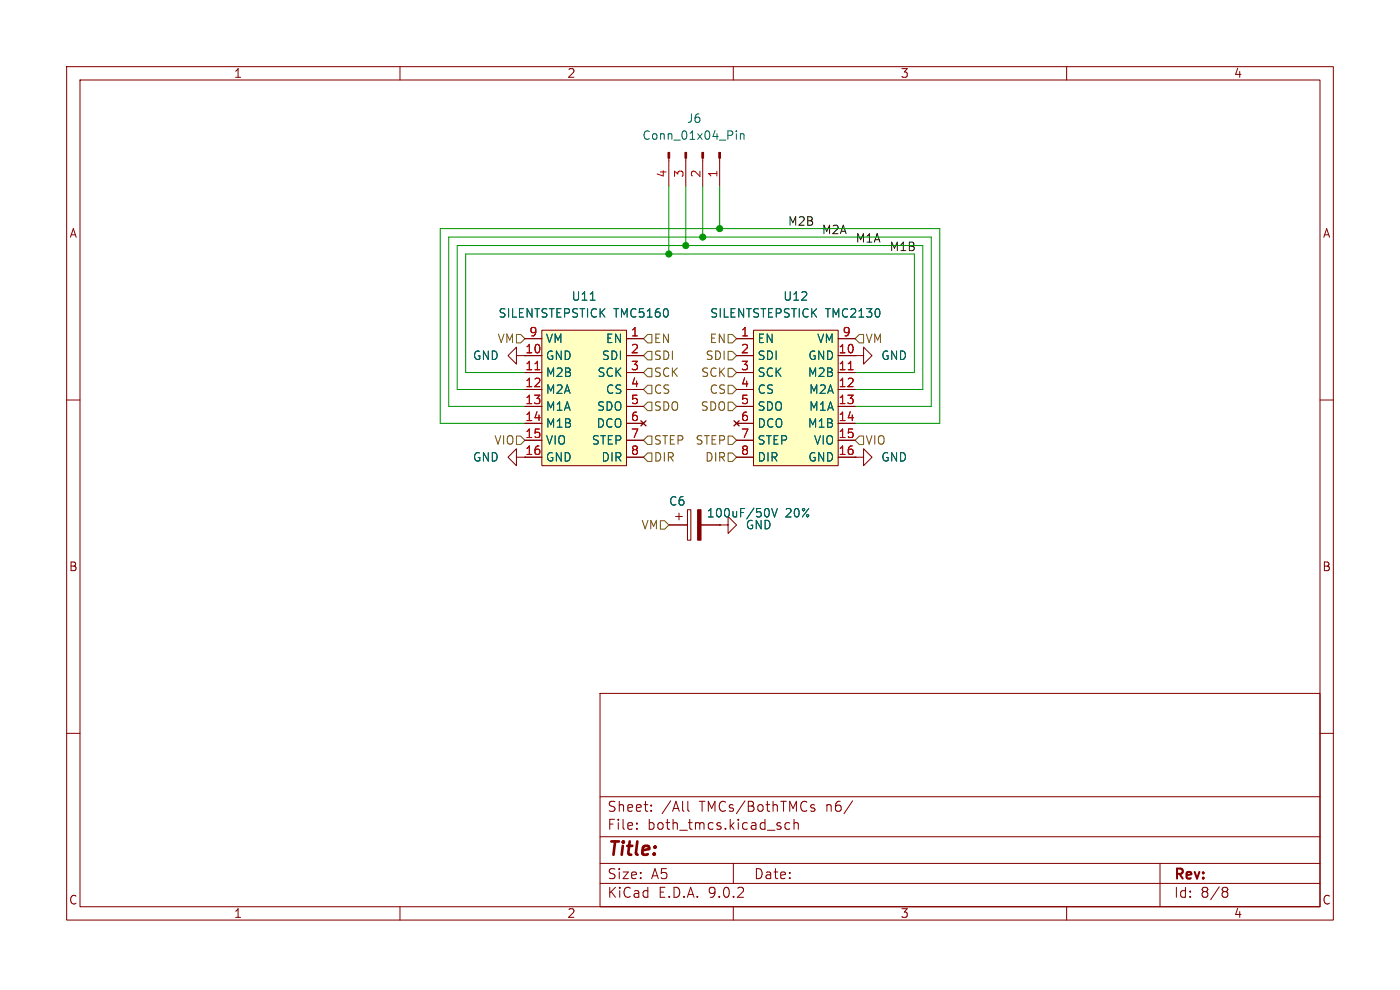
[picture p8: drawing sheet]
<svg xmlns="http://www.w3.org/2000/svg" width="297mm" height="210mm" viewBox="0 0 297 210" stroke-linecap="round" stroke-linejoin="round" font-family="sans-serif">
<g fill="none" stroke="#840000" stroke-width=".22">
<path d="M14.1 14.1h268.8v181.1h-268.8zM17 17h263v175.3h-263zM84.9 14.1v2.9M155.6 14.1v2.9M226.3 14.1v2.9M109.6 75.4v-1.8l-1.8 1.8 1.8 1.8v-1.8h1.8M14.1 84.9h2.9M280 84.9h2.9M14.1 155.6h2.9M127.3 147.1h152.7v45.2h-152.7zM280 155.6h2.9M127.3 177.5h152.7"/>
<path d="M127.3 169h152.7M135.1 175.7v.2M135.1 174.6v.2M138.1 171.9v.2M138.1 170.8v.2M145.9 170v1.8l.3 .3M167.5 174.6l-.6-.1-.4 .4v.6l.2 .3h.8M168.4 174.7a.53 .53 0 0 1 1 .1v1.1M168.4 173.8v2.1M172 171.1l.1 .2 .7 .2 .1 .2-.3 .4-.6-.1M172.8 170.8l-.5-.1-.3 .3M180.9 169.9l-1.8 2.7"/>
<path d="M84.9 192.3v2.9M127.3 187.4h152.7M127.3 183.2h152.7M155.6 192.3v2.9M155.6 183.2v4.2M226.3 192.3v2.9M246.1 183.2v9.1M259.7 188.2l.6 .1 .2 .3-.1 .3-.3 .2M259.7 189.1h.4M260.1 189.1l.3 .2 .1 .6-.2 .3-.6 .1"/>
</g>
<path d="M115 70h17.9v28.8h-17.9z" fill="#ffffc2"/>
<g fill="none" stroke="#840000" stroke-width=".22">
<path d="M141.9 33.6v5.9M145.5 33.6v5.9M149.1 33.6v5.9M152.7 33.6v5.9M111.4 71.8h3.6M111.4 75.4h3.6M111.4 79h3.6M115 70h17.9v28.8h-17.9zM132.9 71.8h3.6M132.9 75.4h3.6M132.9 79h3.6M109.6 97v-1.8l-1.8 1.8 1.8 1.8v-1.8h5.4"/>
<path d="M111.4 82.6h3.6M111.4 86.2h3.6M111.4 89.8h3.6M111.4 93.4h3.6M132.9 82.6h3.6M132.9 86.2h3.6M132.9 89.8h3.6M132.9 93.4h3.6M132.9 97h3.6M136 89.3l1 1M137 89.3l-1 1M181.4 97h1.8v1.8l1.8-1.8-1.8-1.8v1.8"/>
<path d="M181.4 97h.1M152.7 111.4h1.8v-1.8l1.8 1.8-1.8 1.8v-1.8M152.7 111.4h.1"/>
</g>
<path d="M113.5 78.4h1" fill="none" stroke="#a90000" stroke-width=".22"/>
<path d="M156.2 27.8v.1M156.2 28.4v1.2M157.1 28.4v1.2M157.1 28.5l.2-.1h.5v1.2M125.2 63.7h1" fill="none" stroke="#006464" stroke-width=".22"/>
<g fill="#840000" stroke="#840000" stroke-width=".22">
<path d="M152.5 32.3h.3v1.3h-.3z"/>
<path d="M148.9 32.3h.4v1.3h-.4z"/>
<path d="M145.3 32.3h.4v1.3h-.4z"/>
<path d="M141.7 32.3h.4v1.3h-.4z"/>
</g>
<path d="M159.9 70h17.9v28.8h-17.9z" fill="#ffffc2"/>
<g fill="none" stroke="#840000" stroke-width=".22">
<path d="M111.4 71.8h3.6M111.4 75.4h3.6M111.4 79h3.6M132.9 71.8h3.6M132.9 75.4h3.6M132.9 79h3.6M156.3 71.8h3.6M156.3 75.4h3.6M156.3 79h3.6M159.9 70h17.9v28.8h-17.9zM177.8 71.8h3.6M177.8 75.4h3.6"/>
<path d="M177.8 79h3.6M181.4 75.4h1.8v1.8l1.8-1.8-1.8-1.8v1.8M181.4 75.4h.1M111.4 82.6h3.6M111.4 86.2h3.6M111.4 89.8h3.6M111.4 93.4h3.6M111.4 97h3.6M132.9 82.6h3.6M132.9 86.2h3.6M132.9 89.8h3.6M132.9 93.4h3.6"/>
<path d="M132.9 97h3.6M136 89.3l1 1M137 89.3l-1 1M155.7 89.3l1.1 1M156.3 82.6h3.6M156.3 86.2h3.6M156.3 89.8h3.6M156.3 93.4h3.6M156.3 97h3.6M156.8 89.3l-1.1 1M177.8 82.6h3.6M177.8 86.2h3.6"/>
<path d="M177.8 89.8h3.6M177.8 93.4h3.6M177.8 97h3.6M181.4 97h.1M141.9 111.4h3.9M143.3 109.6h1.5M144 108.8v1.5M145.8 108.1h.8v6.5h-.8zM148.7 111.4h4M152.7 111.4h.1"/>
</g>
<path d="M113.5 78.4h1M180 78.4h1" fill="none" stroke="#a90000" stroke-width=".22"/>
<path d="M148 108.1h.7v6.5h-.7z" fill="#840000" stroke="#840000" stroke-width=".22"/>
<path d="M125.2 63.7h1M162.8 107.9a1.12 1.12 0 0 1 0 1.8M163.7 107.9l.6 1.8 .6-1.8" fill="none" stroke="#006464" stroke-width=".22"/>
<g fill="none" stroke="#725600" stroke-width=".22">
<path d="M109.6 70.9h.9l.9 .9-.9 .9h-.9zM137.4 74.5h.9v1.8h-.9l-.9-.9zM137.4 78.1h.9v1.8h-.9l-.9-.9zM137.4 70.9h.9v1.8h-.9l-.9-.9zM154.5 78.1h.9l.9 .9-.9 .9h-.9zM154.5 74.5h.9l.9 .9-.9 .9h-.9zM154.5 70.9h.9l.9 .9-.9 .9h-.9zM182.3 70.9h.9v1.8h-.9l-.9-.9zM109.6 92.5h.9l.9 .9-.9 .9h-.9zM137.4 81.7h.9v1.8h-.9l-.9-.9zM137.4 92.5h.9v1.8h-.9l-.9-.9zM137.4 85.3h.9v1.8h-.9l-.9-.9z"/>
<path d="M137.4 96.1h.9v1.8h-.9l-.9-.9zM154.5 81.7h.9l.9 .9-.9 .9h-.9zM154.5 85.3h.9l.9 .9-.9 .9h-.9zM154.5 92.5h.9l.9 .9-.9 .9h-.9zM154.5 96.1h.9l.9 .9-.9 .9h-.9zM182.3 92.5h.9v1.8h-.9l-.9-.9zM140.1 110.5h.9l.9 .9-.9 .9h-.9z"/>
</g>
<path d="M141.9 39.5v14.4M145.5 39.5v12.6M149.1 39.5v10.8M152.7 39.5v9M111.4 79h-12.6v-25.1h95.2v25.1h-12.6M111.4 89.8h-18v-41.3h106v41.3h-18M111.4 82.6h-14.4v-30.5h98.8v30.5h-14.4M111.4 86.2h-16.2v-35.9h102.4v35.9h-16.2" fill="none" stroke="#009600" stroke-width=".22"/>
<g fill="#009600" stroke="#009600" stroke-width=".22">
<circle cx="141.9" cy="53.9" r=".65"/>
<circle cx="145.5" cy="52.1" r=".65"/>
<circle cx="149.1" cy="50.3" r=".65"/>
<circle cx="152.7" cy="48.5" r=".65"/>
</g>
<text font-size="3.9" fill="#840000" x="128.7" y="182.3">Title:</text>
<g font-size="3" fill="#840000">
<text x="128.7" y="172.5">Sheet:</text>
<text x="140.3" y="172.5">/All</text>
<text x="148.4" y="172.5">TMCs/BothTMCs</text>
<text x="175.4" y="172.5">n6/</text>
<text x="128.7" y="176.3">File:</text>
<text x="137.3" y="176.3">both_tmcs.kicad_sch</text>
<text x="128.7" y="190.8">KiCad</text>
<text x="128.7" y="186.8">Size:</text>
<text x="138.1" y="186.8">A5</text>
<text x="139.6" y="190.8">E.D.A.</text>
<text x="150.4" y="190.8">9.0.2</text>
<text x="159.8" y="186.8">Date:</text>
<text x="248.9" y="187.1">Rev:</text>
<text x="248.9" y="190.8">Id:</text>
<text x="254.7" y="190.8">8/8</text>
</g>
<g font-size="2.6" fill="#840000">
<text x="49.5" y="16.8">1</text>
<text x="120.2" y="16.8">2</text>
<text x="190.9" y="16.8">3</text>
<text x="261.6" y="16.8">4</text>
<text x="14.6" y="50.7">A</text>
<text x="280.5" y="50.7">A</text>
<text x="14.5" y="121.5">B</text>
<text x="280.4" y="121.5">B</text>
<text x="14.5" y="192.2">C</text>
<text x="49.5" y="195">1</text>
<text x="120.2" y="195">2</text>
<text x="190.9" y="195">3</text>
<text x="261.6" y="195">4</text>
<text x="280.4" y="192.2">C</text>
</g>
<g font-size="2.5" fill="#006464">
<text x="136.1" y="30">Conn_01x04_Pin</text>
<text x="145.6" y="26.4">J6</text>
<text x="121.1" y="64.1">U11</text>
<text x="166" y="64.1">U12</text>
<text x="105.6" y="67.7">SILENTSTEPSTICK</text>
<text x="130.2" y="67.7">TMC5160</text>
<text x="150.5" y="67.7">SILENTSTEPSTICK</text>
<text x="175.1" y="67.7">TMC2130</text>
<text x="100.2" y="76.7">GND</text>
<text x="115.7" y="73.1">VM</text>
<text x="115.7" y="76.7">GND</text>
<text x="127.5" y="76.7">SDI</text>
<text x="128.4" y="73.1">EN</text>
<text x="160.6" y="73.1">EN</text>
<text x="160.6" y="76.7">SDI</text>
<text x="171.3" y="76.7">GND</text>
<text x="173.2" y="73.1">VM</text>
<text x="186.8" y="76.7">GND</text>
<text x="115.7" y="80.2">M2B</text>
<text x="115.7" y="83.8">M2A</text>
<text x="126.6" y="80.2">SCK</text>
<text x="128.4" y="83.8">CS</text>
<text x="160.6" y="80.2">SCK</text>
<text x="160.6" y="83.8">CS</text>
<text x="171.2" y="80.2">M2B</text>
<text x="171.5" y="83.8">M2A</text>
<text x="115.7" y="87.4">M1A</text>
<text x="126.5" y="87.4">SDO</text>
<text x="160.6" y="87.4">SDO</text>
<text x="171.5" y="87.4">M1A</text>
<text x="115.7" y="91">M1B</text>
<text x="115.7" y="94.6">VIO</text>
<text x="125.4" y="94.6">STEP</text>
<text x="126.4" y="91">DCO</text>
<text x="160.6" y="91">DCO</text>
<text x="160.6" y="94.6">STEP</text>
<text x="171.2" y="91">M1B</text>
<text x="172.5" y="94.6">VIO</text>
<text x="100.2" y="98.2">GND</text>
<text x="115.7" y="98.2">GND</text>
<text x="127.5" y="98.2">DIR</text>
<text x="160.6" y="98.2">DIR</text>
<text x="171.3" y="98.2">GND</text>
<text x="186.8" y="98.2">GND</text>
<text x="141.8" y="107.6">C6</text>
<text x="149.8" y="110.1">100uF/50V</text>
<text x="158.1" y="112.6">GND</text>
<text x="166.6" y="110.1">20%</text>
</g>
<g font-size="2.5" fill="#a90000">
<text x="141.5" y="37.8" transform="rotate(-90 141.5 37.8)">4</text>
<text x="145.1" y="37.8" transform="rotate(-90 145.1 37.8)">3</text>
<text x="148.7" y="37.8" transform="rotate(-90 148.7 37.8)">2</text>
<text x="152.3" y="37.8" transform="rotate(-90 152.3 37.8)">1</text>
<text x="112.2" y="71.5">9</text>
<text x="133.7" y="71.5">1</text>
<text x="157.1" y="71.5">1</text>
<text x="178.6" y="71.5">9</text>
<text x="111.3" y="75.1">10</text>
<text x="133.7" y="75.1">2</text>
<text x="157.1" y="75.1">2</text>
<text x="177.8" y="75.1">10</text>
<text x="111.3" y="78.7">11</text>
<text x="111.3" y="82.3">12</text>
<text x="133.7" y="78.7">3</text>
<text x="133.7" y="82.3">4</text>
<text x="157.1" y="78.7">3</text>
<text x="157.1" y="82.3">4</text>
<text x="177.8" y="78.7">11</text>
<text x="177.8" y="82.3">12</text>
<text x="111.3" y="85.9">13</text>
<text x="111.3" y="89.4">14</text>
<text x="133.7" y="85.9">5</text>
<text x="133.7" y="89.4">6</text>
<text x="157.1" y="85.9">5</text>
<text x="157.1" y="89.4">6</text>
<text x="177.8" y="85.9">13</text>
<text x="177.8" y="89.4">14</text>
<text x="111.3" y="93">15</text>
<text x="133.7" y="93">7</text>
<text x="157.1" y="93">7</text>
<text x="177.8" y="93">15</text>
<text x="133.7" y="96.6">8</text>
<text x="157.1" y="96.6">8</text>
<text x="177.8" y="96.6">16</text>
</g>
<g font-size="2.5" fill="#0f0f0f">
<text x="167" y="48">M2B</text>
<text x="174.2" y="49.8">M2A</text>
<text x="181.4" y="51.6">M1A</text>
<text x="188.6" y="53.4">M1B</text>
</g>
<g font-size="2.5" fill="#725600">
<text x="105.4" y="73.1">VM</text>
<text x="138.6" y="76.7">SDI</text>
<text x="138.6" y="73.1">EN</text>
<text x="149.5" y="76.7">SDI</text>
<text x="150.4" y="73.1">EN</text>
<text x="183.5" y="73.1">VM</text>
<text x="138.6" y="83.8">CS</text>
<text x="138.6" y="80.2">SCK</text>
<text x="148.6" y="80.2">SCK</text>
<text x="150.4" y="83.8">CS</text>
<text x="138.6" y="87.4">SDO</text>
<text x="148.5" y="87.4">SDO</text>
<text x="104.7" y="94.6">VIO</text>
<text x="138.6" y="94.6">STEP</text>
<text x="147.4" y="94.6">STEP</text>
<text x="183.5" y="94.6">VIO</text>
<text x="138.6" y="98.2">DIR</text>
<text x="149.5" y="98.2">DIR</text>
<text x="135.9" y="112.6">VM</text>
</g>
<text font-size="2.5" fill="#840000" x="111.3" y="96.6">16</text>
</svg>
